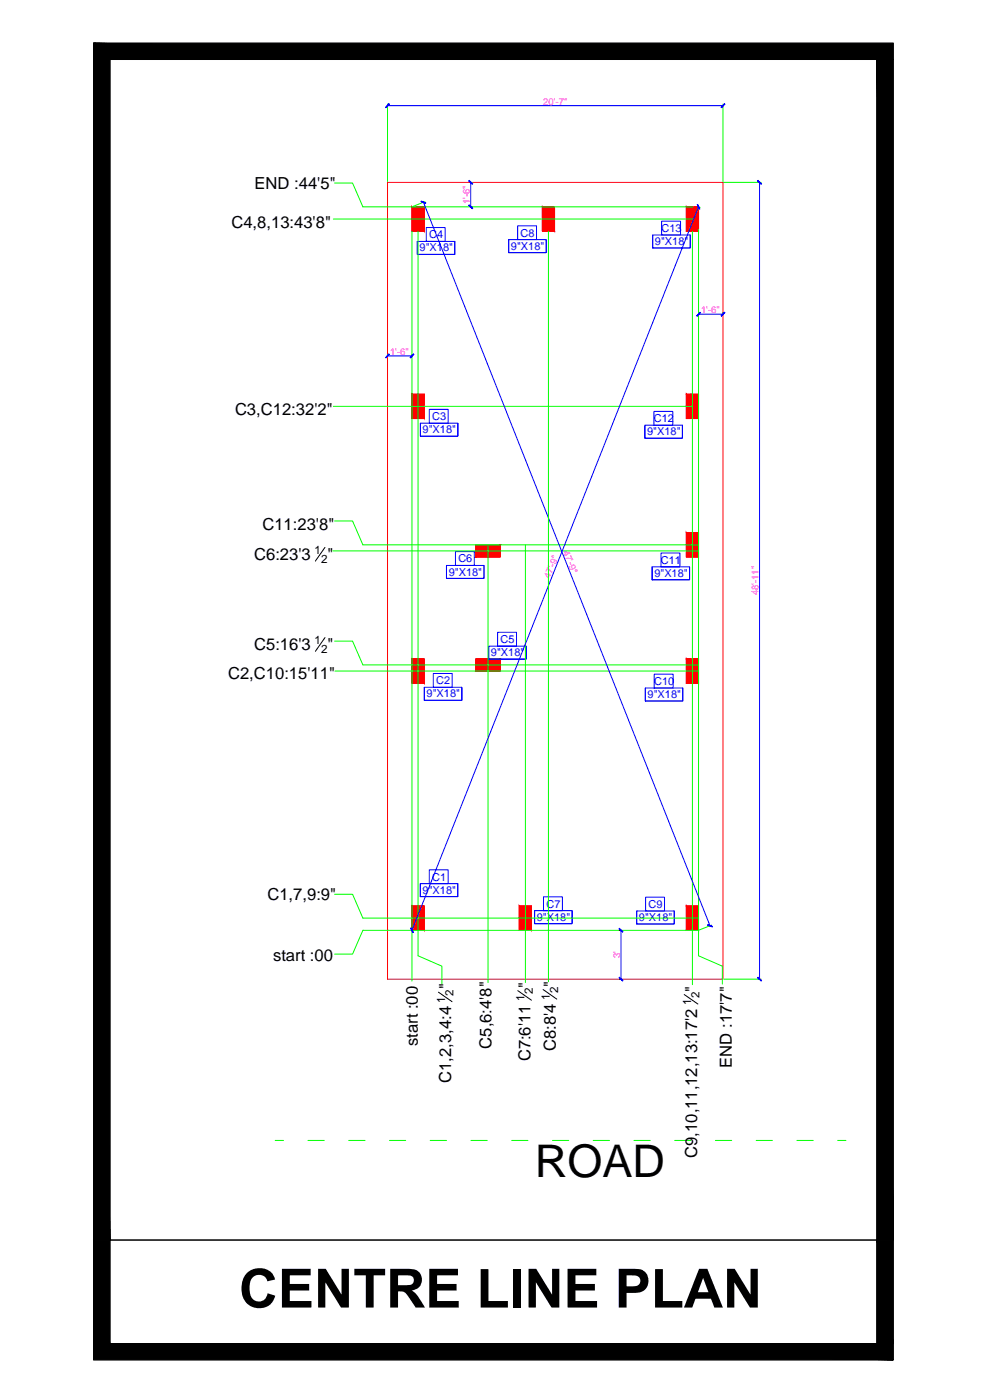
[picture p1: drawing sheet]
<svg xmlns="http://www.w3.org/2000/svg" width="841mm" height="1189mm" viewBox="0 0 841 1189" stroke-linecap="round" stroke-linejoin="round" font-family="sans-serif">
<!-- layer: 0 -->
<g fill="none" stroke="#0f0" stroke-width=".85">
<path d="M329 88v66M614 88v66M284 155h15l9 21h280M400 155h1M614 155h32M361 171l-11 4M593 176h1M283 186h305M350 196v637M355 196v616l20 8v16M465 196v638M588 196v640"/>
<path d="M593 195v617l20 8v16M614 265v1M329 301v1M283 345h305M284 442h15l9 21h285M282 468h311M414 463v371M446 463v371M284 544h15l9 21h285M284 570h309M284 759h15l9 21h285M350 790l1 1"/>
<path d="M593 790h-285l-9 20h-15M604 786l-11 4M614 831h32M234 968h7M261 968h14M296 968h14M331 968h13M365 968h14M400 968h13M434 968h14M469 968h14M503 968h14"/>
<path d="M538 968h14M573 968h13M607 968h14M642 968h14M676 968h14M711 968h7"/>
</g>
<g fill="#000" stroke="#000" stroke-width=".85">
<path d="M79 37v14h679zM79 37h679v14z"/>
<path d="M79 51v1002h14zM79 51h14v1002z"/>
<path d="M744 51v1002h14zM744 51h14v1002z"/>
<path d="M79 1053v88h14zM79 1053h14v88z"/>
<path d="M79 1141v14h679zM79 1141h679v14z"/>
<path d="M744 1053v88h14zM744 1053h14v88z"/>
</g>
<g fill="none" stroke="#f00" stroke-width=".85">
<path d="M329 155h285v676h-285zM350 176h10v20h-10zM460 176h11v20h-11zM582 176h11v20h-11zM350 335h10v20h-10zM582 335h11v20h-11zM582 452h11v21h-11zM404 463h21v10h-21zM350 559h10v21h-10zM404 559h21v11h-21zM582 559h11v21h-11zM350 769h10v21h-10z"/>
<path d="M441 769h10v21h-10zM582 769h11v21h-11z"/>
</g>
<g fill="none" stroke="#000" stroke-width=".85">
<path d="M79 37h679v1118h-679zM93 51h651v1002h-651zM93 51h651v1090h-651zM350 335v7M583 335h3v14h-3zM586 335v7M276 465l-8 11M276 541l-8 12M357 570h3M583 563h3v13h-3zM526 790h.1M526 831h.1"/>
<path d="M372 843l12 8M439 841l12 8M461 840l12 8M581 845l11 8M93 1053h651v88h-651z"/>
</g>
<g fill="#f00" stroke="#f00" stroke-width=".85">
<path d="M350 769v21h10zM350 769h10v21z"/>
<path d="M460 176l11 20v-20zM460 176l11 20h-11z"/>
<path d="M350 176l10 20v-20zM350 176l10 20h-10z"/>
<path d="M404 473h21v-10zM404 463h21l-21 10z"/>
<path d="M404 570h21v-11zM404 559h21l-21 11z"/>
<path d="M582 452l11 21v-21zM582 452l11 21h-11z"/>
<path d="M582 559l11 21v-21zM582 559l11 21h-11z"/>
<path d="M582 769l11 21v-21zM582 769l11 21h-11z"/>
<path d="M350 559l10 21v-21zM350 559l10 21h-10z"/>
<path d="M582 176l11 20v-20zM582 176l11 20h-11z"/>
<path d="M350 335l10 20v-20zM350 335l10 20h-10z"/>
<path d="M582 335l11 20v-20zM582 335l11 20h-11z"/>
<path d="M441 769l10 21v-21zM441 769l10 21h-10z"/>
</g>
<g fill="none" stroke="#00f" stroke-width=".85">
<path d="M329 90h285M399 155v21M645 155v676M359 172l244 614M593 176l-243 614M362 193h16v12h-16zM439 192h16v11h-16zM554 200v11h32v-11M554 200h32v11h-32zM561 188h17v12h-17zM354 205v11h32v-11M354 205h32v11h-32z"/>
<path d="M432 203v12h32v-12M432 203h32v12h-32zM593 267h21M329 302h21M357 359v11h32v-11M357 359h32v11h-32zM364 348h16v11h-16zM555 349h16v12h-16zM547 361v11h32v-11M547 361h32v11h-32zM387 468h16v12h-16zM561 470h16v11h-16z"/>
<path d="M379 480v11h32v-11M379 480h32v11h-32zM553 481v11h32v-11M553 481h32v11h-32zM422 537h16v12h-16zM415 549v11h32v-11M415 549h32v11h-32zM368 572h16v12h-16zM555 573h16v11h-16zM360 584v11h32v-11M360 584h32v11h-32zM548 584v11h31v-11"/>
<path d="M548 584h31v11h-31zM364 739h16v11h-16zM357 750v11h32v-11M357 750h32v11h-32zM454 773v11h32v-11M454 773h32v11h-32zM461 762h16v11h-16zM540 774v11h32v-11M540 774h32v11h-32zM548 762h16v12h-16zM527 790v41"/>
</g>
<g fill="#00f" stroke="#00f" stroke-width=".85">
<path d="M643 154l3 2zM643 154v-1l3 3z"/>
<path d="M643 830l3 3-3-3zM643 830l3 3z"/>
<path d="M349 788l2 4zM349 788l2 4h-1z"/>
<path d="M592 174l1 4 1-1zM592 174l2 3z"/>
<path d="M357 171l4 2v-1zM358 171l3 1-4-1z"/>
<path d="M601 785l4 2zM601 786l4 1z"/>
<path d="M330 88l-2 3zM327 91l3-3z"/>
<path d="M612 91l3-3zM615 88l-3 3z"/>
<path d="M398 174l3 3-3-3zM398 174l3 3z"/>
<path d="M398 154l3 2zM398 154v-1l3 3z"/>
<path d="M348 304l3-3zM351 301l-3 3z"/>
<path d="M330 301l-2 3zM327 304l3-3z"/>
<path d="M594 265l-2 3 2-2zM594 265l-2 3h-1z"/>
<path d="M612 268l3-3zM615 265l-3 3z"/>
<path d="M526 830l3 3zM525 830l4 3z"/>
<path d="M525 789l4 2zM525 789l4 2z"/>
</g>
<text font-size="45.9" x="203" y="1110">CENTRE LINE PLAN</text>
<text font-size="38.3" x="454" y="999">ROAD</text>
<g font-size="14.1">
<text x="216" y="160">END :44'5&quot;</text>
<text x="196" y="193">C4,8,13:43'8&quot;</text>
<text x="199" y="352">C3,C12:32'2&quot;</text>
<text x="223" y="450">C11:23'8&quot;</text>
<text x="216" y="476">C6:23'3</text>
<text x="278" y="476">&quot;</text>
<text x="216" y="552">C5:16'3</text>
<text x="278" y="552">&quot;</text>
<text x="194" y="577">C2,C10:15'11&quot;</text>
<text x="227" y="764">C1,7,9:9&quot;</text>
<text x="232" y="816">start :00</text>
<text x="450" y="839" transform="rotate(-90 450 839)">&quot;</text>
<text x="472" y="838" transform="rotate(-90 472 838)">&quot;</text>
<text x="383" y="840" transform="rotate(-90 383 840)">&quot;</text>
<text x="592" y="842" transform="rotate(-90 592 842)">&quot;</text>
<text x="355" y="888" transform="rotate(-90 355 888)">start :00</text>
<text x="417" y="891" transform="rotate(-90 417 891)">C5,6:4'8&quot;</text>
<text x="472" y="893" transform="rotate(-90 472 893)">C8:8'4</text>
<text x="450" y="901" transform="rotate(-90 450 901)">C7:6'11</text>
<text x="621" y="907" transform="rotate(-90 621 907)">END :17'7&quot;</text>
<text x="383" y="920" transform="rotate(-90 383 920)">C1,2,3,4:4</text>
<text x="592" y="983" transform="rotate(-90 592 983)">C9,10,11,12,13:17'2</text>
</g>
<g font-size="9.9">
<text x="267" y="471">1</text>
<text x="273" y="478">2</text>
<text x="267" y="547">1</text>
<text x="273" y="554">2</text>
<text x="385" y="846" transform="rotate(-90 385 846)">2</text>
<text x="452" y="844" transform="rotate(-90 452 844)">2</text>
<text x="474" y="843" transform="rotate(-90 474 843)">2</text>
<text x="378" y="851" transform="rotate(-90 378 851)">1</text>
<text x="445" y="850" transform="rotate(-90 445 850)">1</text>
<text x="467" y="849" transform="rotate(-90 467 849)">1</text>
<text x="594" y="848" transform="rotate(-90 594 848)">2</text>
<text x="586" y="853" transform="rotate(-90 586 853)">1</text>
</g>
<g font-size="9.3" fill="#00f">
<text x="561" y="197">C13</text>
<text x="364" y="202">C4</text>
<text x="442" y="201">C8</text>
<text x="556" y="208">9&quot;X18&quot;</text>
<text x="356" y="214">9&quot;X18&quot;</text>
<text x="434" y="212">9&quot;X18&quot;</text>
<text x="367" y="357">C3</text>
<text x="555" y="358">C12</text>
<text x="359" y="368">9&quot;X18&quot;</text>
<text x="549" y="370">9&quot;X18&quot;</text>
<text x="389" y="478">C6</text>
<text x="561" y="479">C11</text>
<text x="381" y="489">9&quot;X18&quot;</text>
<text x="555" y="490">9&quot;X18&quot;</text>
<text x="425" y="546">C5</text>
<text x="417" y="557">9&quot;X18&quot;</text>
<text x="370" y="581">C2</text>
<text x="555" y="582">C10</text>
<text x="362" y="592">9&quot;X18&quot;</text>
<text x="550" y="593">9&quot;X18&quot;</text>
<text x="367" y="748">C1</text>
<text x="359" y="759">9&quot;X18&quot;</text>
<text x="464" y="771">C7</text>
<text x="550" y="771">C9</text>
<text x="456" y="782">9&quot;X18&quot;</text>
<text x="542" y="782">9&quot;X18&quot;</text>
</g>
<g font-size="8" fill="#f0f">
<text x="461" y="89">20'-7&quot;</text>
<text x="399" y="174" transform="rotate(-90 399 174)">1'-6&quot;</text>
<text x="595" y="266">1'-6&quot;</text>
<text x="331" y="301">1'-6&quot;</text>
<text x="478" y="468" transform="rotate(68 478 468)">47'-9&quot;</text>
<text x="467" y="492" transform="rotate(-68 467 492)">47'-9&quot;</text>
<text x="644" y="506" transform="rotate(-90 644 506)">48'-11&quot;</text>
<text x="526" y="814" transform="rotate(-90 526 814)">3'</text>
</g>
</svg>
